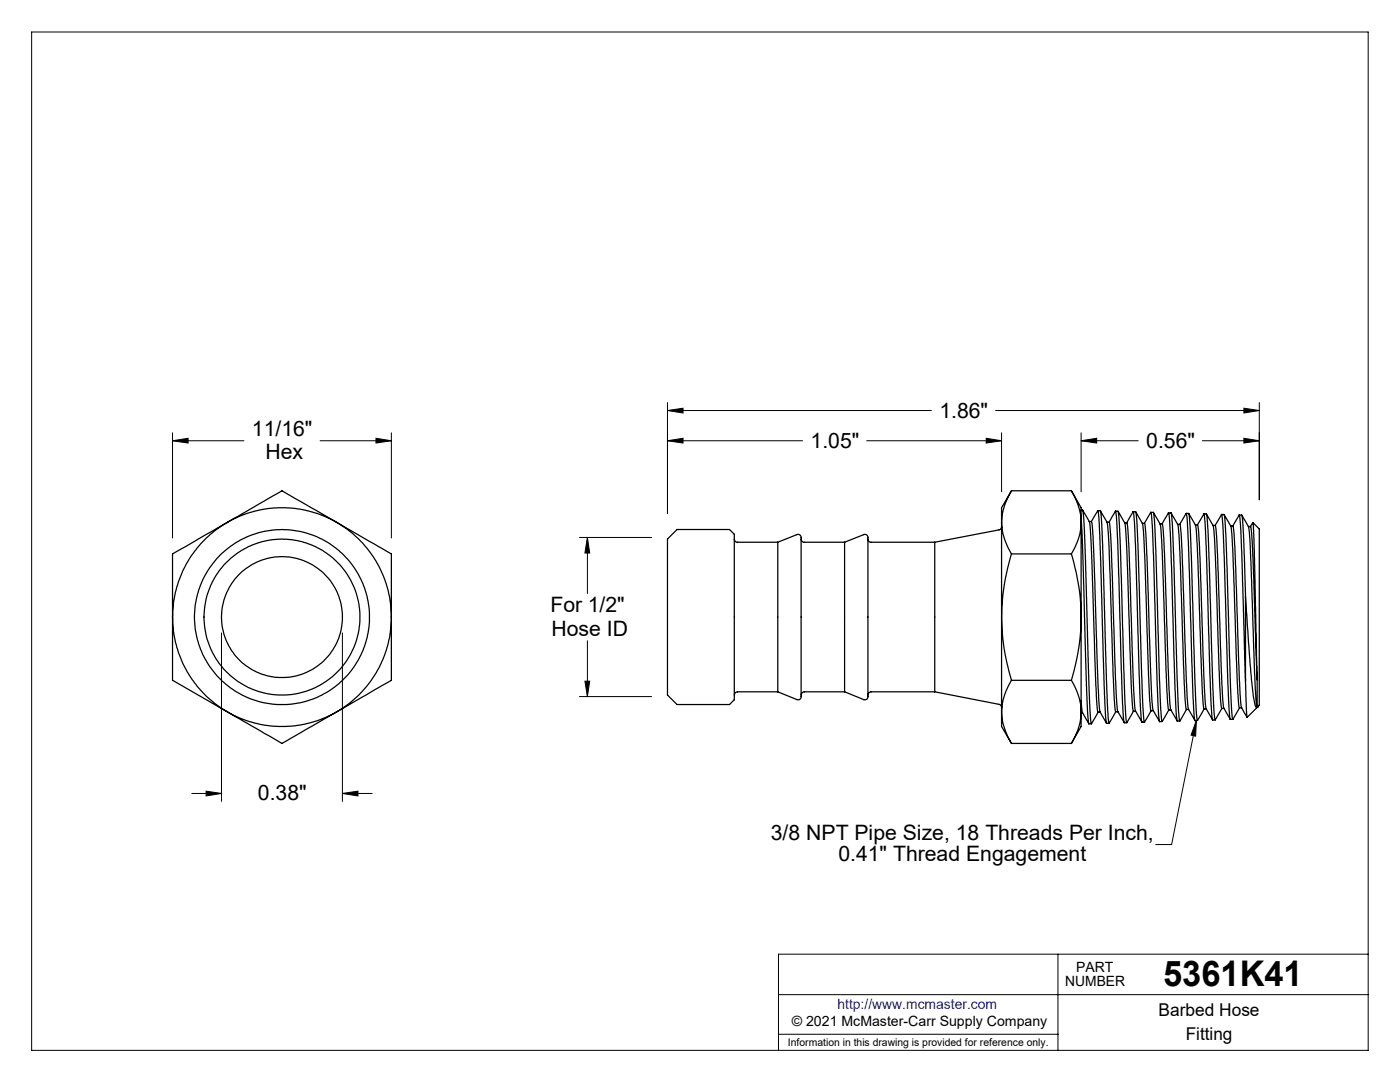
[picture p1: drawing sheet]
<svg xmlns="http://www.w3.org/2000/svg" width="279mm" height="216mm" viewBox="0 0 279 216" stroke-linecap="round" stroke-linejoin="round" font-family="sans-serif">
<g fill="none" stroke="#000" stroke-width=".2">
<path d="M6.3 6.4h266.7v203.2h-266.7zM34.4 87.9l3.1-.4v.9zM34.4 86.4v21M34.4 87.9h14.3M63.9 87.9h14.2M75 87.5l3.1 .4-3.1 .5zM78.1 86.4v21M133.2 87.9l3.1-.4v.9zM133.2 81.9l3.1-.4v.9zM133.2 87.9h27M133.2 80.3v22.2M133.2 81.9h52.7"/>
<path d="M173 87.9h26.9M196.8 87.5l3.1 .4-3.1 .5zM198.7 81.9h52.6M199.9 86.4v11.7M215.8 87.9l3.1-.4v.9zM215.8 87.9h11.4M215.8 86.4v11.7M240 87.9h11.3M248.2 87.5l3.1 .4-3.1 .5zM248.2 81.5l3.1 .4-3.1 .5zM251.3 80.3v19.4M115.6 107.2h14.4"/>
<path d="M117.2 107.2l.5 3.1h-1zM117.2 107.2v11.2M44.2 126.3v33.6M68.3 126.3v33.6M115.6 139h14.4M116.7 135.9h1l-.5 3.1zM117.2 127.8v11.2M38.3 158.3h5.9M41.1 157.9l3.1 .4-3.1 .5zM68.3 158.3l3.1-.4v.9zM68.3 158.3h6M238.8 143.8l-5 24.7h-3.2"/>
<path d="M238.8 143.8l-.2 3.1-.9-.2zM155.4 198.5h117.6M211.1 190.4v19.2M273 190.4h-117.6v19.2M155.4 206.4h55.7"/>
</g>
<g fill="#000">
<path d="M238.8 143.8l-.2 3.1-.9-.2z"/>
<path d="M41.1 157.9l3.1 .4-3.1 .5zM68.3 158.3l3.1-.4v.9zM34.4 87.9l3.1-.4v.9zM75 87.5l3.1 .4-3.1 .5zM196.8 87.5l3.1 .4-3.1 .5zM133.2 87.9l3.1-.4v.9zM117.2 107.2l.5 3.1h-1zM116.7 135.9h1l-.5 3.1zM215.8 87.9l3.1-.4v.9zM248.2 87.5l3.1 .4-3.1 .5zM248.2 81.5l3.1 .4-3.1 .5zM133.2 81.9l3.1-.4v.9z"/>
</g>
<g fill="none" stroke="#000" stroke-width=".25">
<path d="M201.9 97.9l-.3 .5a12.7 12.7 0 0 0-1.7 5.8M201.9 97.9l-2 3.4v2.9M201.9 97.9h11.9M213.8 97.9l.8 1.5 .7 2 .4 1.5 .1 1.3M213.8 97.9l2 3.4v2.9M45.4 104.2a21.8 21.8 0 0 0-11 18.9M45.4 104.2l-11 6.3v12.6M45.4 104.2a21.8 21.8 0 0 1 21.8 0M45.4 104.2l10.9-6.3 10.9 6.3M67.2 104.2a21.8 21.8 0 0 1 10.9 18.9M67.2 104.2l10.9 6.3v12.6M135.1 105.7h10.5l.9 .9v33l-.9 1h-10.5l-1.9-1.9v-31.1z"/>
<path d="M146.5 107.6l.2 .4 .3 .2h8.2M155.2 108.2l3.8-1.5a.78 .78 0 0 1 .8 .3 .78 .78 0 0 1 .1 .8v30.9a.67 .67 0 0 1-.2 .7 .67 .67 0 0 1-.7 .2l-3.8-1.6M155.2 108.2v29.8M159.9 107.6l.2 .4 .2 .2h8.3M168.6 108.2l3.8-1.5a.78 .78 0 0 1 .8 .3 .78 .78 0 0 1 0 .8v30.9a.67 .67 0 0 1-.1 .7 .67 .67 0 0 1-.7 .2l-3.8-1.6M168.6 108.2v29.8M173.2 107.6l.2 .4 .3 .2h12.8M186.5 108.2v29.8M199.9 105.1l-.1 .4-.4 .2-12.9 2.5M199.9 104.2v18.9M199.9 104.2v.5a12.7 12.7 0 0 0 2 5.8M201.9 110.5a45.1 45.1 0 0 0-2 12.6"/>
<path d="M201.9 110.5h11.9M213.8 110.5a42.8 42.8 0 0 1 2 12.6M215.8 103.3l.3 7.5 .8 27.9 .2 4.3 .2 1.4M215.8 104.2a12.1 12.1 0 0 1-2 6.3M215.8 104.2v18.9M215.8 101.8h.2M216 101.8l.2 .8 .3 4.2 .8 30.9 .3 5.2 .2 1.5 1.3-2.3M216.1 101.8l1.3 2.3 .2 1.3 1.1 31.2 .2 4 .2 1.5M217.4 104.1h.4M217.8 104.1l.4 3 1.1 33.2 .2 1.7 1.3 2.3M217.8 104.1l1.3-2.2 .4 5 .9 31.7 .2 4.3 .2 1.4M219.1 101.9l.5 .1 .3 2.6 1 33 .3 5.7 .1 1 1.4-2.3"/>
<path d="M219.6 101.9l1.3 2.3M220.9 104.2h.4M220.9 104.2l.5 5.6 .9 28.9 .4 3.3M221.3 104.2l.2 1.1 .3 4.1 1.1 31.1 .2 1.5 1.3 2.2M221.3 104.2l1.3-2.2 .5 5.9 .9 32.4 .3 3.6 .1 .3h.5M222.6 102h.5M223.1 102l.2 1.1 .3 4.7 .8 30.6 .5 5.8 1.3-2.3M223.1 102l.5 .9a5.6 5.6 0 0 1 1.1 4l1.1 30.3 .2 3.9 .2 .8M224.4 104.3h.5M224.9 104.3l.2 1 .2 4.2 1.1 31 .2 1.4 1.3 2.2M224.9 104.3l1.3-2.2 .2 2.1 .2 4.7 .9 31.2 .4 4M226.1 102.1l.6 .1 .2 2 1.1 35 .2 4.2 .2 .7"/>
<path d="M226.7 102.1l1.3 2.4 .2 1.5 1 28.6 .2 5.2 .3 2M228 104.4h.4M228.4 104.4l.2 .7 .2 3.2 .8 25.8 .3 6 .3 1.7M229.7 102.2l-1.3 2.2M229.7 102.2l.5 .1 .3 2.7 .9 30.5 .2 6 .3 2.5 1.4-2.3M229.7 102.2l.1 .8 .2 3.5 .9 30 .3 6.1 .2 1.4M230.2 102.3l1.3 2.3 .2 1.1 1.1 31.3 .2 3.1 .3 1.6M231.5 104.5h.4M231.9 104.5l.2 .6 .2 3.1 1 29.2 .4 4.3M233.2 102.3l-1.3 2.2M233.2 102.3l.6 .1 .2 2.6 .9 30.4 .3 6.6 .2 1.9 1.4-2.3M233.2 102.3l.2 1.2 .2 4.8 1.1 33.6 .2 1.9 .5 .1"/>
<path d="M233.7 102.4l1.4 2.3 .2 2.1 1 29.4 .2 3.4 .3 2M235 104.6h.4M235.4 104.6l.3 1.8 .2 3.4 .8 26 .2 3.5 .3 2.3M236.7 102.4l-1.3 2.2M236.7 102.4l.2 1.1 .3 4.7 1 32.9 .2 2.6 .6 .1M236.7 102.4l.6 .1 .2 2.6 1 31.2 .3 6 .2 1.4M237.2 102.5l1.4 2.3 .2 1.1 1.1 30.9 .2 4 .2 .7M238.5 104.7h.5M239 104.7l1.3-2.1 .2 1.5 .2 5.1 1 30.5 .3 4-1.3-2.2M239 104.7l.2 1 .2 2.6 .8 26.5 .3 5.3 .2 1.3M240.2 102.6h.5l.1 .2 .3 3 .9 31.4 .3 5 .2 1.5 1.3-2.3M240.8 102.6l1.3 2.3 .2 .8 .4 8.2 .7 22.9 .2 3.1 .2 1.5"/>
<path d="M242.1 104.8h.4M242.5 104.8l.2 1.1 .3 4.8 .7 23.2 .3 5.7 .3 1.7M243.8 102.7l-1.3 2.1M243.8 102.7l.1 .7 .3 3.4 .8 29.5 .3 5.4 .2 1.8M243.8 102.7h.5M244.3 102.7l.1 .7 .3 3.3 .9 31.3 .2 4.1 .2 1.4 1.4-2.2M244.3 102.7l1.3 2.3M245.6 105h.4M245.6 105l.4 4.6 .9 26.4 .3 4.1 .2 1.2M246 105l.3 1.3 .2 2.9 1 29.3 .2 2.6 1.2 2M247.3 102.8l-1.3 2.2M247.3 102.8l.3 2.1 .2 5.4 .8 25.6"/>
<path d="M247.3 102.8h.6l.1 1.1 .6 15.2M247.8 102.8l1.4 2.3 .1 1.1 1.1 28 .2 5.5 .3 1.4M248.6 119.1v16.8M248.6 119.1l.8 13 .9 7.5a1.8 1.8 0 0 0 .5 1.6l.1-.1M249.1 105.1h.5M249.6 105.1l.4-.8 .3 5.5 .6 25.8M249.6 105.1l.2 1.3 .3 5.3 .8 23.9M250 104.3l1.3 1.3v35.1l-2.4 2.5M34.4 123.1v12.6l11 6.3M34.4 123.1a21.8 21.8 0 0 0 11 18.9M78.1 123.1v12.6l-10.9 6.3M78.1 123.1a21.8 21.8 0 0 1-10.9 18.9"/>
<path d="M155.2 138h-8l-.5 .3-.2 .4M168.6 138h-8.1l-.4 .3-.2 .4M186.5 138l12.9 2.5 .4 .3 .1 .4M186.5 138h-12.7l-.4 .3-.2 .4M199.9 123.1a44.5 44.5 0 0 0 2 12.6M199.9 123.1v18.9M201.9 135.7l-.3 .5a12.4 12.4 0 0 0-1.7 5.8M201.9 135.7h11.9M213.8 135.7l.3 .5a12.1 12.1 0 0 1 1.7 5.8M215.8 139.9l.2 2.3 1.3 2.2M215.8 123.1a44.5 44.5 0 0 1-2 12.6M215.8 123.1v18.9"/>
<path d="M248.6 135.9l.3 7.3M250.9 135.6v5.5M45.4 142a21.8 21.8 0 0 0 21.8 0M45.4 142l10.9 6.3 10.9-6.3M199.9 142v.5a12.7 12.7 0 0 0 2 5.8M199.9 142v3l2 3.3M201.9 148.3h11.9M215.8 142.2h.2M215.8 142a12.3 12.3 0 0 1-2 6.3M215.8 142v3l-2 3.3M217.3 144.4h.5M219.1 142.1h.5"/>
<path d="M220.8 144.3h.5M222.7 142h.4M226.2 141.9h.4M227.9 144.1h.5M229.7 141.8l-1.3 2.3M229.7 141.8h.5M230.2 141.8l1.2 2.2M231.9 144h-.5M233.3 141.7h.4M233.7 141.7l1.2 2.2M236.8 141.6h.4M237.2 141.6l1.3 2.2"/>
<path d="M240.3 141.5l-1.3 2.2M240.3 141.5h.4M242.5 143.7h-.5M243.8 141.4h.5M244.3 141.3l1.2 2.2M245.5 143.5h.5M247.4 141.3h.4M250.9 141.1h.1"/>
<circle cx="56.3" cy="123.1" r="15.6"/>
<circle cx="56.3" cy="123.1" r="17.5"/>
<circle cx="56.3" cy="123.1" r="12.1"/>
</g>
<text font-size="7.1" x="232.1" y="196.8">5361K41</text>
<g font-size="4.2">
<text x="187.5" y="83.3">1.86&quot;</text>
<text x="50.3" y="87">11/16&quot;</text>
<text x="161.8" y="89.3">1.05&quot;</text>
<text x="228.8" y="89.3">0.56&quot;</text>
<text x="53" y="91.7">Hex</text>
<text x="109.9" y="122.2">For 1/2&quot;</text>
<text x="110" y="126.9">Hose ID</text>
<text x="51.5" y="159.7">0.38&quot;</text>
<text x="153.8" y="167.5">3/8 NPT Pipe Size, 18 Threads Per Inch,</text>
<text x="167.3" y="171.8">0.41&quot; Thread Engagement</text>
</g>
<g font-size="3.5">
<text x="231.2" y="202.8">Barbed Hose</text>
<text x="236.6" y="207.5">Fitting</text>
</g>
<g font-size="2.8">
<text x="212.6" y="196.8">NUMBER</text>
<text x="214.8" y="194">PART</text>
<text x="158" y="204.8">© 2021 McMaster-Carr Supply Company</text>
</g>
<text font-size="2.8" fill="#00f" x="167.1" y="201.4">http://www.mcmaster.com</text>
<text font-size="2.1" x="157.3" y="208.6">Information in this drawing is provided for reference only.</text>
</svg>
